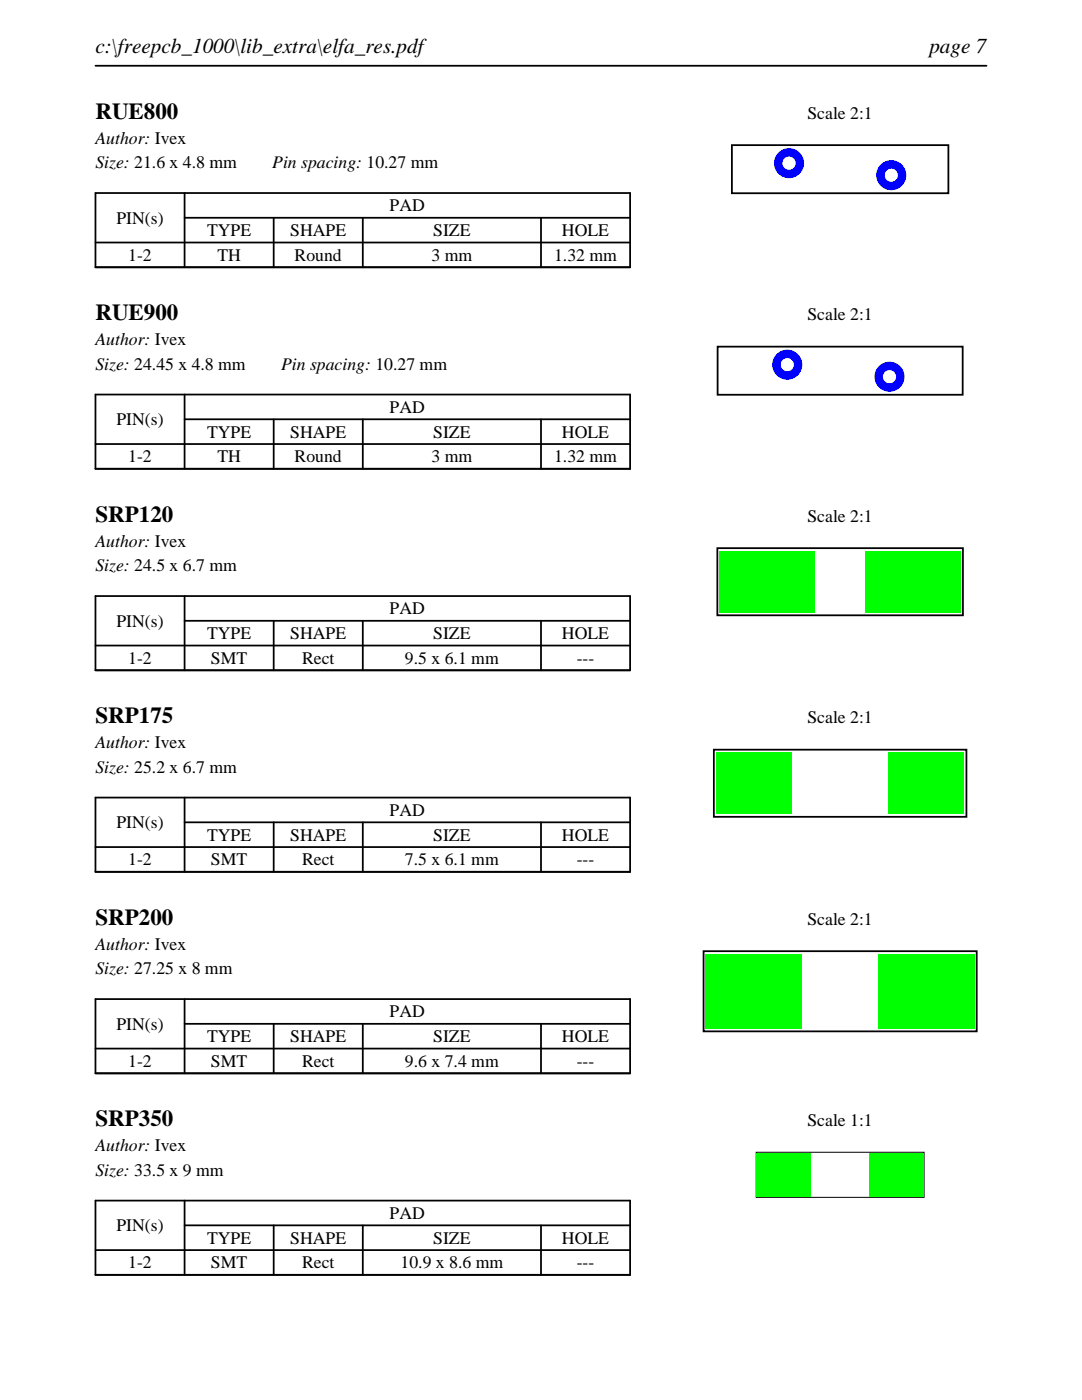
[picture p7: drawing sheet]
<svg xmlns="http://www.w3.org/2000/svg" width="216mm" height="279mm" viewBox="0 0 216 279" stroke-linecap="round" stroke-linejoin="round" font-family="sans-serif">
<path d="M19 13.1h177.8M19 38.5h106.7v14.8h-106.7zM36.8 38.5v14.8M19 48.4h106.7M36.8 43.5h88.9M54.6 43.5v9.8M72.4 43.5v9.8M107.9 43.5v9.8" fill="none" stroke="#000" stroke-width=".35"/>
<path d="M146 29h43.2v9.6h-43.2z" fill="none" stroke="#000" stroke-width=".36"/>
<g fill="#00f">
<path d="M154.4 32.6a3 3 0 0 0 6 0 3 3 0 0 0-6 0zM156.1 32.6a1.35 1.35 0 0 1 2.7 0 1.35 1.35 0 0 1-2.7 0z"/>
<path d="M174.8 35a3 3 0 0 0 6 0 3 3 0 0 0-6 0zM176.5 35a1.35 1.35 0 0 1 2.7 0 1.35 1.35 0 0 1-2.7 0z"/>
</g>
<path d="M19 78.7h106.7v14.9h-106.7zM36.8 78.7v14.9M19 88.6h106.7M36.8 83.7h88.9M54.6 83.7v9.9M72.4 83.7v9.9M107.9 83.7v9.9" fill="none" stroke="#000" stroke-width=".35"/>
<path d="M143.2 69.2h48.9v9.6h-48.9z" fill="none" stroke="#000" stroke-width=".36"/>
<g fill="#00f">
<path d="M154.1 72.8a3 3 0 0 0 6 0 3 3 0 0 0-6 0zM155.8 72.8a1.32 1.32 0 0 1 2.6 0 1.32 1.32 0 0 1-2.6 0z"/>
<path d="M174.5 75.2a3 3 0 0 0 6 0 3 3 0 0 0-6 0zM176.2 75.2a1.32 1.32 0 0 1 2.6 0 1.32 1.32 0 0 1-2.6 0z"/>
</g>
<path d="M19 119h106.7v14.8h-106.7zM36.8 119v14.8M19 128.8h106.7M36.8 123.9h88.9M54.6 123.9v9.9M72.4 123.9v9.9M107.9 123.9v9.9" fill="none" stroke="#000" stroke-width=".35"/>
<path d="M143.1 109.4h49v13.4h-49z" fill="none" stroke="#000" stroke-width=".36"/>
<g fill="#0f0">
<path d="M143.6 110h19v12.2h-19z"/>
<path d="M172.6 110h19v12.2h-19z"/>
</g>
<path d="M19 159.2h106.7v14.8h-106.7zM36.8 159.2v14.8M19 169.1h106.7M36.8 164.1h88.9M54.6 164.1v9.9M72.4 164.1v9.9M107.9 164.1v9.9" fill="none" stroke="#000" stroke-width=".35"/>
<path d="M142.4 149.6h50.4v13.4h-50.4z" fill="none" stroke="#000" stroke-width=".36"/>
<g fill="#0f0">
<path d="M142.9 150.2h15v12.2h-15z"/>
<path d="M177.3 150.2h15v12.2h-15z"/>
</g>
<path d="M19 199.4h106.7v14.8h-106.7zM36.8 199.4v14.8M19 209.3h106.7M36.8 204.3h88.9M54.6 204.3v9.9M72.4 204.3v9.9M107.9 204.3v9.9" fill="none" stroke="#000" stroke-width=".35"/>
<path d="M140.4 189.8h54.5v16h-54.5z" fill="none" stroke="#000" stroke-width=".36"/>
<g fill="#0f0">
<path d="M140.8 190.4h19.2v14.8h-19.2z"/>
<path d="M175.3 190.4h19.2v14.8h-19.2z"/>
</g>
<path d="M19 239.6h106.7v14.8h-106.7zM36.8 239.6v14.8M19 249.5h106.7M36.8 244.5h88.9M54.6 244.5v9.9M72.4 244.5v9.9M107.9 244.5v9.9" fill="none" stroke="#000" stroke-width=".35"/>
<path d="M150.9 230h33.5v9h-33.5z" fill="none" stroke="#000" stroke-width=".2"/>
<g fill="#0f0">
<path d="M150.9 230.2h10.9v8.6h-10.9z"/>
<path d="M173.4 230.2h10.9v8.6h-10.9z"/>
</g>
<g font-size="4.6">
<text x="19" y="23.7">RUE800</text>
<text x="19" y="63.9">RUE900</text>
<text x="19" y="104.1">SRP120</text>
<text x="19" y="144.4">SRP175</text>
<text x="19" y="184.6">SRP200</text>
<text x="19" y="224.8">SRP350</text>
</g>
<g font-size="4.2">
<text x="19" y="10.6">c:\freepcb_1000\lib_extra\elfa_res.pdf</text>
<text x="185.4" y="10.6">page 7</text>
</g>
<g font-size="3.5">
<text x="161.1" y="23.7">Scale 2:1</text>
<text x="19" y="28.6">Author: Ivex</text>
<text x="19" y="33.6">Size: 21.6 x 4.8 mm</text>
<text x="54.3" y="33.6">Pin spacing: 10.27 mm</text>
<text x="23.2" y="44.6">PIN(s)</text>
<text x="41.3" y="47.1">TYPE</text>
<text x="57.9" y="47.1">SHAPE</text>
<text x="77.8" y="42.2">PAD</text>
<text x="86.4" y="47.1">SIZE</text>
<text x="112.1" y="47.1">HOLE</text>
<text x="25.6" y="52.1">1-2</text>
<text x="43.4" y="52.1">TH</text>
<text x="58.8" y="52.1">Round</text>
<text x="86.1" y="52.1">3 mm</text>
<text x="110.6" y="52.1">1.32 mm</text>
<text x="161.1" y="63.9">Scale 2:1</text>
<text x="19" y="68.9">Author: Ivex</text>
<text x="19" y="73.8">Size: 24.45 x 4.8 mm</text>
<text x="56.1" y="73.8">Pin spacing: 10.27 mm</text>
<text x="77.8" y="82.4">PAD</text>
<text x="23.2" y="84.8">PIN(s)</text>
<text x="41.3" y="87.3">TYPE</text>
<text x="57.9" y="87.3">SHAPE</text>
<text x="86.4" y="87.3">SIZE</text>
<text x="112.1" y="87.3">HOLE</text>
<text x="25.6" y="92.3">1-2</text>
<text x="43.4" y="92.3">TH</text>
<text x="58.8" y="92.3">Round</text>
<text x="86.1" y="92.3">3 mm</text>
<text x="110.6" y="92.3">1.32 mm</text>
<text x="161.1" y="104.1">Scale 2:1</text>
<text x="19" y="109.1">Author: Ivex</text>
<text x="19" y="114">Size: 24.5 x 6.7 mm</text>
<text x="23.2" y="125.1">PIN(s)</text>
<text x="77.8" y="122.6">PAD</text>
<text x="41.3" y="127.6">TYPE</text>
<text x="57.9" y="127.6">SHAPE</text>
<text x="86.4" y="127.6">SIZE</text>
<text x="112.1" y="127.6">HOLE</text>
<text x="25.6" y="132.5">1-2</text>
<text x="42.1" y="132.5">SMT</text>
<text x="60.3" y="132.5">Rect</text>
<text x="80.8" y="132.5">9.5 x 6.1 mm</text>
<text x="115.1" y="132.5">---</text>
<text x="19" y="149.3">Author: Ivex</text>
<text x="161.1" y="144.4">Scale 2:1</text>
<text x="19" y="154.2">Size: 25.2 x 6.7 mm</text>
<text x="23.2" y="165.3">PIN(s)</text>
<text x="41.3" y="167.8">TYPE</text>
<text x="57.9" y="167.8">SHAPE</text>
<text x="77.8" y="162.8">PAD</text>
<text x="86.4" y="167.8">SIZE</text>
<text x="112.1" y="167.8">HOLE</text>
<text x="25.6" y="172.7">1-2</text>
<text x="42.1" y="172.7">SMT</text>
<text x="60.3" y="172.7">Rect</text>
<text x="80.8" y="172.7">7.5 x 6.1 mm</text>
<text x="115.1" y="172.7">---</text>
<text x="161.1" y="184.6">Scale 2:1</text>
<text x="19" y="189.5">Author: Ivex</text>
<text x="19" y="194.5">Size: 27.25 x 8 mm</text>
<text x="77.8" y="203.1">PAD</text>
<text x="23.2" y="205.5">PIN(s)</text>
<text x="41.3" y="208">TYPE</text>
<text x="57.9" y="208">SHAPE</text>
<text x="86.4" y="208">SIZE</text>
<text x="112.1" y="208">HOLE</text>
<text x="25.6" y="212.9">1-2</text>
<text x="42.1" y="212.9">SMT</text>
<text x="60.3" y="212.9">Rect</text>
<text x="80.8" y="212.9">9.6 x 7.4 mm</text>
<text x="115.1" y="212.9">---</text>
<text x="161.1" y="224.8">Scale 1:1</text>
<text x="19" y="229.7">Author: Ivex</text>
<text x="19" y="234.7">Size: 33.5 x 9 mm</text>
<text x="23.2" y="245.7">PIN(s)</text>
<text x="77.8" y="243.3">PAD</text>
<text x="41.3" y="248.2">TYPE</text>
<text x="57.9" y="248.2">SHAPE</text>
<text x="86.4" y="248.2">SIZE</text>
<text x="112.1" y="248.2">HOLE</text>
<text x="25.6" y="253.2">1-2</text>
<text x="42.1" y="253.2">SMT</text>
<text x="60.3" y="253.2">Rect</text>
<text x="79.9" y="253.2">10.9 x 8.6 mm</text>
<text x="115.1" y="253.2">---</text>
</g>
</svg>
